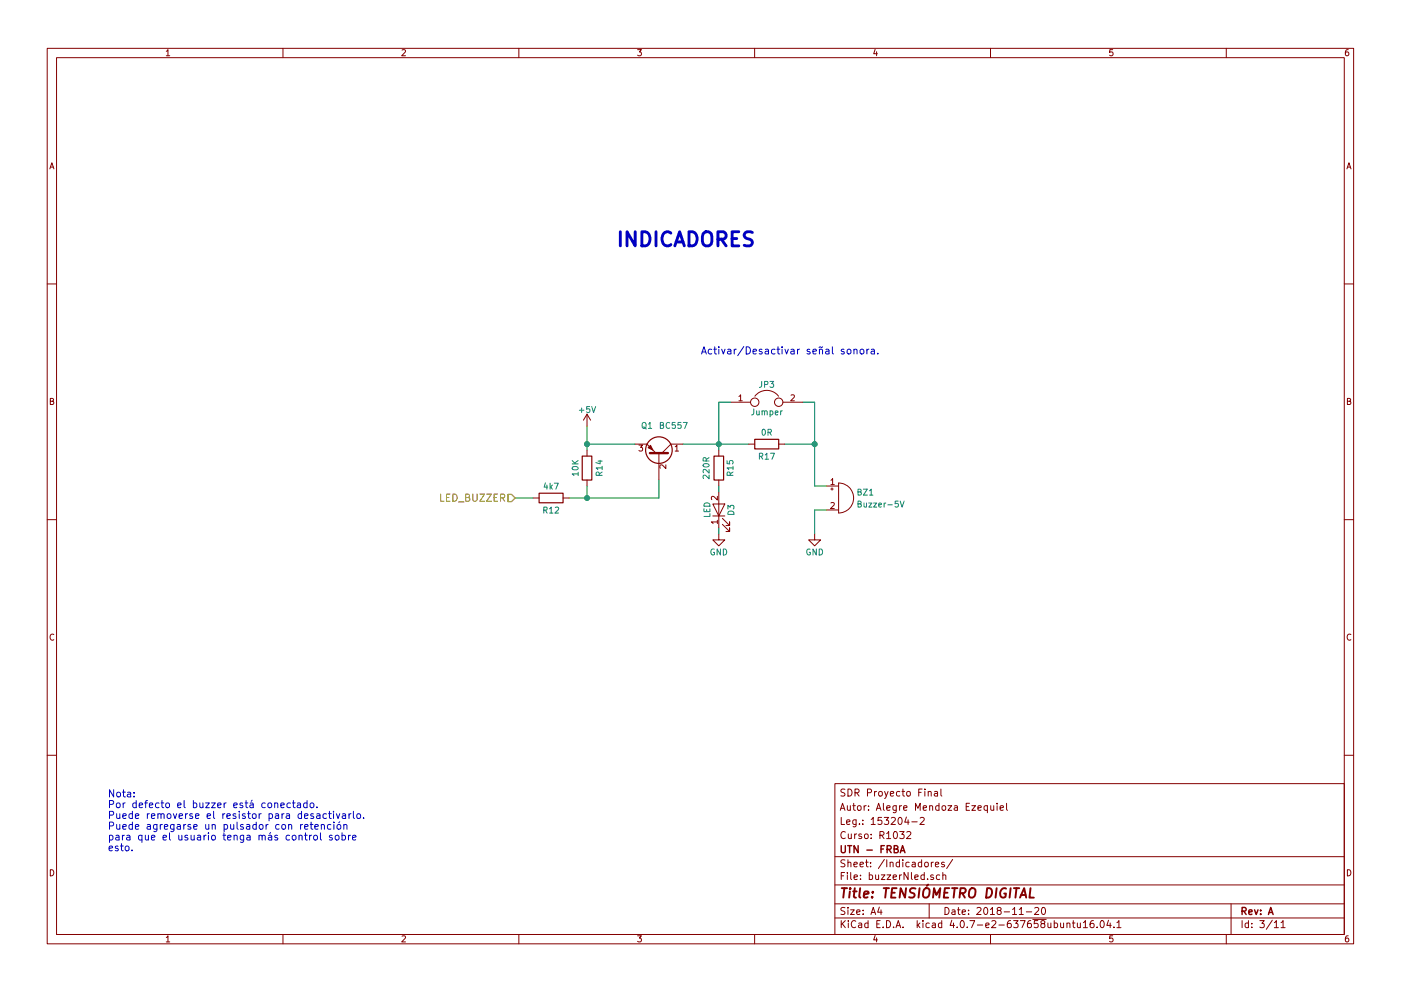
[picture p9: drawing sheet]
EESchema Schematic File Version 2
LIBS:TensiometroDigital-rescue
LIBS:power
LIBS:device
LIBS:switches
LIBS:relays
LIBS:motors
LIBS:transistors
LIBS:conn
LIBS:linear
LIBS:regul
LIBS:74xx
LIBS:cmos4000
LIBS:adc-dac
LIBS:memory
LIBS:xilinx
LIBS:microcontrollers
LIBS:dsp
LIBS:microchip
LIBS:analog_switches
LIBS:motorola
LIBS:texas
LIBS:intel
LIBS:audio
LIBS:interface
LIBS:digital-audio
LIBS:philips
LIBS:display
LIBS:cypress
LIBS:siliconi
LIBS:opto
LIBS:atmel
LIBS:contrib
LIBS:valves
LIBS:MCU_NXP_LPC
LIBS:mc34064
LIBS:display_nokia5110
LIBS:lm2940
LIBS:lm2575
LIBS:bav199
LIBS:mpxv5050gp
LIBS:lm8364
LIBS:TensiometroDigital-cache
EELAYER 25 0
EELAYER END
$Descr A4 11693 8268
encoding utf-8
Sheet 3 11
Title "TENSIÓMETRO DIGITAL"
Date "2018-11-20"
Rev "A"
Comp "UTN - FRBA"
Comment1 "Curso: R1032"
Comment2 "Leg.: 153204-2"
Comment3 "Autor: Alegre Mendoza Ezequiel"
Comment4 "SDR Proyecto Final"
$EndDescr
$Comp
L Buzzer BZ1
U 1 1
P 7000 4150
F 0 "BZ1" H 7150 4200 50  0000 L CNN
F 1 "Buzzer-5V" H 7150 4100 50  0000 L CNN
F 2 "Buzzers_Beepers:Buzzer_12x9.5RM7.6" V 6975 4250 50  0001 C CNN
F 3 "" V 6975 4250 50  0001 C CNN
F 4 " CMI-1275C-050" H 7000 4150 60  0001 C CNN "manf#"
	1    7000 4150
	1    0    0    -1  
$EndComp
$Comp
L R R15
U 1 1
P 6000 3900
F 0 "R15" V 5900 3900 50  0000 C CNN
F 1 "220R" V 6100 3900 50  0000 C CNN
F 2 "Resistors_SMD:R_0805_HandSoldering" V 5930 3900 50  0001 C CNN
F 3 "" H 6000 3900 50  0001 C CNN
F 4 "SG73G2ATTD2200D" V 6000 3900 60  0001 C CNN "manf#"
	1    6000 3900
	-1   0    0    1   
$EndComp
$Comp
L GND #PWR05
U 1 1
P 6000 4450
F 0 "#PWR05" H 6000 4200 50  0001 C CNN
F 1 "GND" H 6000 4300 50  0000 C CNN
F 2 "" H 6000 4450 50  0001 C CNN
F 3 "" H 6000 4450 50  0001 C CNN
	1    6000 4450
	1    0    0    -1  
$EndComp
$Comp
L GND #PWR06
U 1 1
P 6800 4450
F 0 "#PWR06" H 6800 4200 50  0001 C CNN
F 1 "GND" H 6800 4300 50  0000 C CNN
F 2 "" H 6800 4450 50  0001 C CNN
F 3 "" H 6800 4450 50  0001 C CNN
	1    6800 4450
	1    0    0    -1  
$EndComp
Wire Wire Line
	6800 4450 6800 4250
Wire Wire Line
	6800 4250 6900 4250
Wire Wire Line
	6000 4050 6000 4100
Wire Wire Line
	6000 4400 6000 4450
Text HLabel 4300 4150 0    60   Input ~ 0
LED_BUZZER
Text Notes 5150 2050 0    118  ~ 24
INDICADORES
$Comp
L BC557 Q1
U 1 1
P 5500 3800
F 0 "Q1" V 5750 3650 50  0000 L CNN
F 1 "BC557" V 5750 3800 50  0000 L CNN
F 2 "TO_SOT_Packages_THT:TO-92_Molded_Narrow" H 5700 3725 50  0001 L CIN
F 3 "" H 5500 3800 50  0001 L CNN
F 4 "BC557" V 5500 3800 60  0001 C CNN "manf#"
	1    5500 3800
	0    1    -1   0   
$EndComp
Wire Wire Line
	6800 4050 6900 4050
Wire Wire Line
	5500 4150 5500 4000
Wire Wire Line
	4750 4150 5500 4150
$Comp
L R R14
U 1 1
P 4900 3900
F 0 "R14" V 5000 3900 50  0000 C CNN
F 1 "10K" V 4800 3900 50  0000 C CNN
F 2 "Resistors_SMD:R_0805_HandSoldering" V 4830 3900 50  0001 C CNN
F 3 "" H 4900 3900 50  0001 C CNN
F 4 "SG73G2ATTD1002D " V 4900 3900 60  0001 C CNN "manf#"
	1    4900 3900
	1    0    0    -1  
$EndComp
Wire Wire Line
	4900 4050 4900 4150
Wire Wire Line
	4900 3550 4900 3750
Wire Wire Line
	4900 3700 5300 3700
$Comp
L +5V #PWR07
U 1 1
P 4900 3550
F 0 "#PWR07" H 4900 3400 50  0001 C CNN
F 1 "+5V" H 4900 3690 50  0000 C CNN
F 2 "" H 4900 3550 50  0001 C CNN
F 3 "" H 4900 3550 50  0001 C CNN
	1    4900 3550
	1    0    0    -1  
$EndComp
Connection ~ 4900 3700
$Comp
L R R12
U 1 1
P 4600 4150
F 0 "R12" V 4700 4150 50  0000 C CNN
F 1 "4k7" V 4500 4150 50  0000 C CNN
F 2 "Resistors_SMD:R_0805_HandSoldering" V 4530 4150 50  0001 C CNN
F 3 "" H 4600 4150 50  0001 C CNN
F 4 "SG73G2ATTD4701D" V 4600 4150 60  0001 C CNN "manf#"
	1    4600 4150
	0    1    1    0   
$EndComp
Wire Wire Line
	4450 4150 4300 4150
Connection ~ 4900 4150
$Comp
L LED D3
U 1 1
P 6000 4250
F 0 "D3" H 6000 4150 50  0000 C CNN
F 1 "LED" H 6000 4350 50  0000 C CNN
F 2 "LEDs:LED_D3.0mm" H 6000 4250 50  0001 C CNN
F 3 "" H 6000 4250 50  0001 C CNN
F 4 "HLMP-K101" H 6000 4250 60  0001 C CNN "manf#"
	1    6000 4250
	0    -1   -1   0   
$EndComp
Wire Wire Line
	6550 3700 6800 3700
Wire Wire Line
	5700 3700 6250 3700
Connection ~ 6000 3700
Text Notes 5850 2950 0    60   ~ 0
Activar/Desactivar señal sonora.
$Comp
L R R17
U 1 1
P 6400 3700
F 0 "R17" V 6500 3700 50  0000 C CNN
F 1 "0R" V 6300 3700 50  0000 C CNN
F 2 "Resistors_SMD:R_0805_HandSoldering" V 6330 3700 50  0001 C CNN
F 3 "" H 6400 3700 50  0001 C CNN
F 4 "AC0805FR-070RL" V 6400 3700 60  0001 C CNN "manf#"
	1    6400 3700
	0    1    1    0   
$EndComp
Connection ~ 6800 3700
Text Notes 900  7100 0    60   ~ 0
Nota:\nPor defecto el buzzer está conectado.\nPuede removerse el resistor para desactivarlo.\nPuede agregarse un pulsador con retención\npara que el usuario tenga más control sobre\nesto.
Wire Wire Line
	6000 3350 6000 3750
Wire Wire Line
	6800 3350 6800 4050
$Comp
L Jumper JP3
U 1 1
P 6400 3350
F 0 "JP3" H 6400 3500 50  0000 C CNN
F 1 "Jumper" H 6400 3270 50  0000 C CNN
F 2 "Socket_Strips:Socket_Strip_Straight_1x02_Pitch2.54mm" H 6400 3350 50  0001 C CNN
F 3 "" H 6400 3350 50  0001 C CNN
	1    6400 3350
	1    0    0    -1  
$EndComp
Wire Wire Line
	6700 3350 6800 3350
Wire Wire Line
	6100 3350 6000 3350
$EndSCHEMATC
